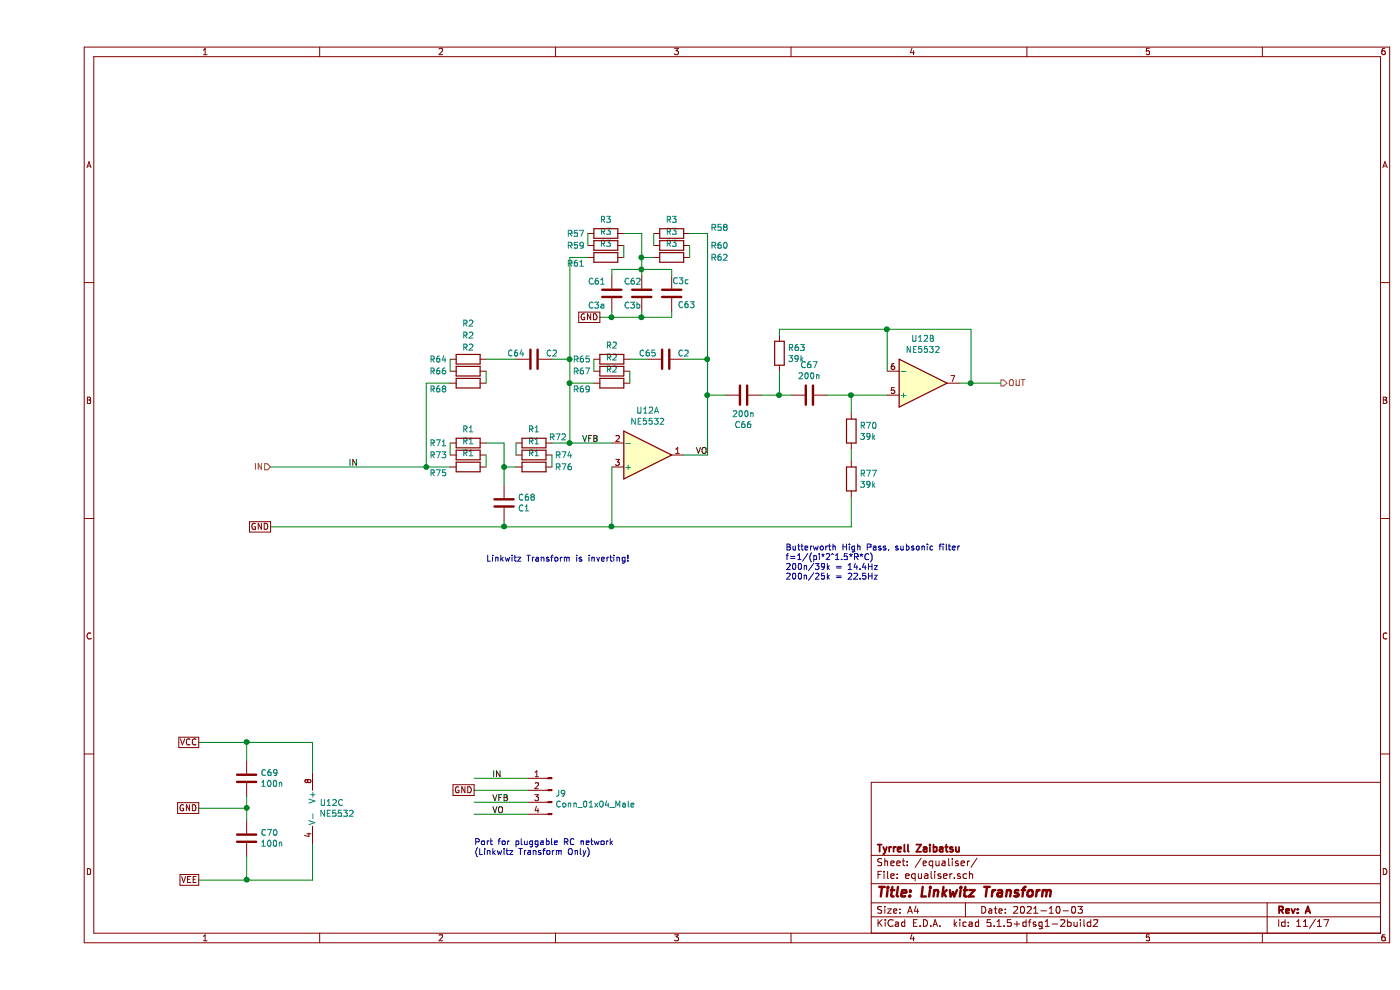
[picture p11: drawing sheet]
EESchema Schematic File Version 4
EELAYER 30 0
EELAYER END
$Descr A4 11693 8268
encoding utf-8
Sheet 11 17
Title "Linkwitz Transform"
Date "2021-10-03"
Rev "A"
Comp "Tyrrell Zaibatsu"
Comment1 ""
Comment2 ""
Comment3 ""
Comment4 ""
$EndDescr
Text HLabel 1950 3900 0    50   Input ~ 0
IN
$Comp
L Amplifier_Operational:NE5532 U?
U 3 1
P 2400 6750
AR Path="/618769AF" Ref="U?"  Part="3" 
AR Path="/6157B871/618769AF" Ref="U?"  Part="3" 
AR Path="/615E7263/618769AF" Ref="U?"  Part="3" 
AR Path="/615961F5/618769AF" Ref="U?"  Part="3" 
AR Path="/61596D2E/618769AF" Ref="U?"  Part="3" 
AR Path="/61597705/618769AF" Ref="U?"  Part="3" 
AR Path="/615C4B58/618769AF" Ref="U?"  Part="3" 
AR Path="/616914EE/618769AF" Ref="U12"  Part="3" 
F 0 "U12" H 2358 6796 50  0000 L CNN
F 1 "NE5532" H 2358 6705 50  0000 L CNN
F 2 "Housings_DIP:DIP-8_W7.62mm_Socket" H 2400 6750 50  0001 C CNN
F 3 "http://www.ti.com/lit/ds/symlink/ne5532.pdf" H 2400 6750 50  0001 C CNN
	3    2400 6750
	1    0    0    -1  
$EndComp
$Comp
L Device:C C?
U 1 1
P 1750 7000
AR Path="/6157B871/618769B5" Ref="C?"  Part="1" 
AR Path="/615E7263/618769B5" Ref="C?"  Part="1" 
AR Path="/615961F5/618769B5" Ref="C?"  Part="1" 
AR Path="/61596D2E/618769B5" Ref="C?"  Part="1" 
AR Path="/61597705/618769B5" Ref="C?"  Part="1" 
AR Path="/615C4B58/618769B5" Ref="C?"  Part="1" 
AR Path="/616914EE/618769B5" Ref="C70"  Part="1" 
F 0 "C70" H 1865 7046 50  0000 L CNN
F 1 "100n" H 1865 6955 50  0000 L CNN
F 2 "Capacitors_SMD:C_0805" H 1788 6850 50  0001 C CNN
F 3 "~" H 1750 7000 50  0001 C CNN
	1    1750 7000
	1    0    0    -1  
$EndComp
$Comp
L Device:C C?
U 1 1
P 1750 6500
AR Path="/6157B871/618769BB" Ref="C?"  Part="1" 
AR Path="/615E7263/618769BB" Ref="C?"  Part="1" 
AR Path="/615961F5/618769BB" Ref="C?"  Part="1" 
AR Path="/61596D2E/618769BB" Ref="C?"  Part="1" 
AR Path="/61597705/618769BB" Ref="C?"  Part="1" 
AR Path="/615C4B58/618769BB" Ref="C?"  Part="1" 
AR Path="/616914EE/618769BB" Ref="C69"  Part="1" 
F 0 "C69" H 1865 6546 50  0000 L CNN
F 1 "100n" H 1865 6455 50  0000 L CNN
F 2 "Capacitors_SMD:C_0805" H 1788 6350 50  0001 C CNN
F 3 "~" H 1750 6500 50  0001 C CNN
	1    1750 6500
	1    0    0    -1  
$EndComp
Wire Wire Line
	1750 6650 1750 6750
Wire Wire Line
	1350 6750 1750 6750
Connection ~ 1750 6750
Wire Wire Line
	1750 6750 1750 6850
Text GLabel 1350 6750 0    50   UnSpc ~ 0
GND
Text GLabel 1350 6200 0    50   UnSpc ~ 0
VCC
Text GLabel 1350 7350 0    50   UnSpc ~ 0
VEE
Wire Wire Line
	1350 6200 1750 6200
Wire Wire Line
	1750 6200 1750 6350
Wire Wire Line
	1350 7350 1750 7350
Wire Wire Line
	1750 7350 1750 7150
Wire Wire Line
	1750 6200 2300 6200
Wire Wire Line
	2300 6200 2300 6450
Connection ~ 1750 6200
Wire Wire Line
	1750 7350 2300 7350
Wire Wire Line
	2300 7050 2300 7350
Connection ~ 1750 7350
$Comp
L Amplifier_Operational:NE5532 U12
U 2 1
P 7400 3200
F 0 "U12" H 7400 2833 50  0000 C CNN
F 1 "NE5532" H 7400 2924 50  0000 C CNN
F 2 "" H 7400 3200 50  0001 C CNN
F 3 "http://www.ti.com/lit/ds/symlink/ne5532.pdf" H 7400 3200 50  0001 C CNN
	2    7400 3200
	1    0    0    1   
$EndComp
Text GLabel 1950 4400 0    50   UnSpc ~ 0
GND
$Comp
L Device:R R68
U 1 1
P 3600 3200
F 0 "R68" V 3650 2950 50  0000 C CNN
F 1 "R2" V 3300 3200 50  0000 C CNN
F 2 "Resistors_SMD:R_0805" V 3530 3200 50  0001 C CNN
F 3 "~" H 3600 3200 50  0001 C CNN
	1    3600 3200
	0    1    1    0   
$EndComp
$Comp
L Device:R R66
U 1 1
P 3600 3100
F 0 "R66" V 3600 2850 50  0000 C CNN
F 1 "R2" V 3300 3100 50  0000 C CNN
F 2 "Resistors_SMD:R_0805" V 3530 3100 50  0001 C CNN
F 3 "~" H 3600 3100 50  0001 C CNN
	1    3600 3100
	0    1    1    0   
$EndComp
$Comp
L Device:R R64
U 1 1
P 3600 3000
F 0 "R64" V 3600 2750 50  0000 C CNN
F 1 "R2" V 3300 3000 50  0000 C CNN
F 2 "Resistors_SMD:R_0805" V 3530 3000 50  0001 C CNN
F 3 "~" H 3600 3000 50  0001 C CNN
	1    3600 3000
	0    1    1    0   
$EndComp
Wire Wire Line
	3750 3200 3750 3100
Wire Wire Line
	3450 3100 3450 3000
$Comp
L Device:R R69
U 1 1
P 4800 3200
F 0 "R69" V 4850 2950 50  0000 C CNN
F 1 "R2" V 4684 3200 50  0000 C CNN
F 2 "Resistors_SMD:R_0805" V 4730 3200 50  0001 C CNN
F 3 "~" H 4800 3200 50  0001 C CNN
	1    4800 3200
	0    1    1    0   
$EndComp
$Comp
L Device:R R67
U 1 1
P 4800 3100
F 0 "R67" V 4800 2850 50  0000 C CNN
F 1 "R2" V 4684 3100 50  0000 C CNN
F 2 "Resistors_SMD:R_0805" V 4730 3100 50  0001 C CNN
F 3 "~" H 4800 3100 50  0001 C CNN
	1    4800 3100
	0    1    1    0   
$EndComp
$Comp
L Device:R R65
U 1 1
P 4800 3000
F 0 "R65" V 4800 2750 50  0000 C CNN
F 1 "R2" V 4684 3000 50  0000 C CNN
F 2 "Resistors_SMD:R_0805" V 4730 3000 50  0001 C CNN
F 3 "~" H 4800 3000 50  0001 C CNN
	1    4800 3000
	0    1    1    0   
$EndComp
Wire Wire Line
	4950 3200 4950 3100
Wire Wire Line
	4650 3100 4650 3000
$Comp
L Device:R R75
U 1 1
P 3600 3900
F 0 "R75" V 3650 3650 50  0000 C CNN
F 1 "R1" V 3484 3900 50  0000 C CNN
F 2 "Resistors_SMD:R_0805" V 3530 3900 50  0001 C CNN
F 3 "~" H 3600 3900 50  0001 C CNN
	1    3600 3900
	0    1    1    0   
$EndComp
$Comp
L Device:R R73
U 1 1
P 3600 3800
F 0 "R73" V 3600 3550 50  0000 C CNN
F 1 "R1" V 3484 3800 50  0000 C CNN
F 2 "Resistors_SMD:R_0805" V 3530 3800 50  0001 C CNN
F 3 "~" H 3600 3800 50  0001 C CNN
	1    3600 3800
	0    1    1    0   
$EndComp
$Comp
L Device:R R71
U 1 1
P 3600 3700
F 0 "R71" V 3600 3450 50  0000 C CNN
F 1 "R1" V 3484 3700 50  0000 C CNN
F 2 "Resistors_SMD:R_0805" V 3530 3700 50  0001 C CNN
F 3 "~" H 3600 3700 50  0001 C CNN
	1    3600 3700
	0    1    1    0   
$EndComp
Wire Wire Line
	3750 3900 3750 3800
Wire Wire Line
	3450 3800 3450 3700
$Comp
L Device:R R76
U 1 1
P 4150 3900
F 0 "R76" V 4150 4150 50  0000 C CNN
F 1 "R1" V 4034 3900 50  0000 C CNN
F 2 "Resistors_SMD:R_0805" V 4080 3900 50  0001 C CNN
F 3 "~" H 4150 3900 50  0001 C CNN
	1    4150 3900
	0    1    1    0   
$EndComp
$Comp
L Device:R R74
U 1 1
P 4150 3800
F 0 "R74" V 4150 4050 50  0000 C CNN
F 1 "R1" V 4034 3800 50  0000 C CNN
F 2 "Resistors_SMD:R_0805" V 4080 3800 50  0001 C CNN
F 3 "~" H 4150 3800 50  0001 C CNN
	1    4150 3800
	0    1    1    0   
$EndComp
$Comp
L Device:R R72
U 1 1
P 4150 3700
F 0 "R72" V 4100 3900 50  0000 C CNN
F 1 "R1" V 4034 3700 50  0000 C CNN
F 2 "Resistors_SMD:R_0805" V 4080 3700 50  0001 C CNN
F 3 "~" H 4150 3700 50  0001 C CNN
	1    4150 3700
	0    1    1    0   
$EndComp
Wire Wire Line
	4300 3900 4300 3800
Wire Wire Line
	4000 3800 4000 3700
Wire Wire Line
	4300 3700 4450 3700
Wire Wire Line
	4000 3900 3900 3900
Wire Wire Line
	3900 3900 3900 3700
Wire Wire Line
	3900 3700 3750 3700
Connection ~ 3900 3900
Wire Wire Line
	3250 3900 3450 3900
Wire Wire Line
	3250 3200 3450 3200
Wire Wire Line
	4450 3200 4450 3700
$Comp
L Device:C C68
U 1 1
P 3900 4200
F 0 "C68" H 4015 4246 50  0000 L CNN
F 1 "C1" H 4015 4155 50  0000 L CNN
F 2 "power:C_Rect_L19.0mm_W11.0mm_combo" H 3938 4050 50  0001 C CNN
F 3 "~" H 3900 4200 50  0001 C CNN
	1    3900 4200
	1    0    0    -1  
$EndComp
Wire Wire Line
	3900 4350 3900 4400
Connection ~ 3900 4400
Wire Wire Line
	4800 3900 4800 4400
Wire Wire Line
	4450 3700 4800 3700
Connection ~ 4450 3700
Connection ~ 4450 3200
Wire Wire Line
	5600 3800 5400 3800
$Comp
L Device:R R61
U 1 1
P 4750 2150
F 0 "R61" V 4800 1900 50  0000 C CNN
F 1 "R3" V 4634 2150 50  0000 C CNN
F 2 "Resistors_SMD:R_0805" V 4680 2150 50  0001 C CNN
F 3 "~" H 4750 2150 50  0001 C CNN
	1    4750 2150
	0    1    1    0   
$EndComp
$Comp
L Device:R R59
U 1 1
P 4750 2050
F 0 "R59" V 4750 1800 50  0000 C CNN
F 1 "R3" V 4634 2050 50  0000 C CNN
F 2 "Resistors_SMD:R_0805" V 4680 2050 50  0001 C CNN
F 3 "~" H 4750 2050 50  0001 C CNN
	1    4750 2050
	0    1    1    0   
$EndComp
$Comp
L Device:R R57
U 1 1
P 4750 1950
F 0 "R57" V 4750 1700 50  0000 C CNN
F 1 "R3" V 4634 1950 50  0000 C CNN
F 2 "Resistors_SMD:R_0805" V 4680 1950 50  0001 C CNN
F 3 "~" H 4750 1950 50  0001 C CNN
	1    4750 1950
	0    1    1    0   
$EndComp
Wire Wire Line
	4900 2150 4900 2050
Wire Wire Line
	4600 2050 4600 1950
$Comp
L Device:R R62
U 1 1
P 5300 2150
F 0 "R62" V 5300 2550 50  0000 C CNN
F 1 "R3" V 5184 2150 50  0000 C CNN
F 2 "Resistors_SMD:R_0805" V 5230 2150 50  0001 C CNN
F 3 "~" H 5300 2150 50  0001 C CNN
	1    5300 2150
	0    1    1    0   
$EndComp
$Comp
L Device:R R60
U 1 1
P 5300 2050
F 0 "R60" V 5300 2450 50  0000 C CNN
F 1 "R3" V 5184 2050 50  0000 C CNN
F 2 "Resistors_SMD:R_0805" V 5230 2050 50  0001 C CNN
F 3 "~" H 5300 2050 50  0001 C CNN
	1    5300 2050
	0    1    1    0   
$EndComp
$Comp
L Device:R R58
U 1 1
P 5300 1950
F 0 "R58" V 5250 2350 50  0000 C CNN
F 1 "R3" V 5184 1950 50  0000 C CNN
F 2 "Resistors_SMD:R_0805" V 5230 1950 50  0001 C CNN
F 3 "~" H 5300 1950 50  0001 C CNN
	1    5300 1950
	0    1    1    0   
$EndComp
Wire Wire Line
	5450 2150 5450 2050
Wire Wire Line
	5150 2050 5150 1950
Wire Wire Line
	5450 1950 5600 1950
Wire Wire Line
	5150 2150 5050 2150
Wire Wire Line
	5050 2150 5050 1950
Wire Wire Line
	5050 1950 4900 1950
Wire Wire Line
	5050 2150 5050 2250
Connection ~ 5050 2150
$Comp
L Device:C C61
U 1 1
P 4800 2450
F 0 "C61" H 4600 2550 50  0000 L CNN
F 1 "C3a" H 4600 2350 50  0000 L CNN
F 2 "power:C_Rect_L19.0mm_W11.0mm_combo" H 4838 2300 50  0001 C CNN
F 3 "~" H 4800 2450 50  0001 C CNN
	1    4800 2450
	1    0    0    -1  
$EndComp
Wire Wire Line
	4800 2300 4800 2250
Wire Wire Line
	4800 2250 5050 2250
Connection ~ 5050 2250
Wire Wire Line
	5050 2250 5050 2300
Wire Wire Line
	5050 2250 5300 2250
Wire Wire Line
	5300 2250 5300 2300
Wire Wire Line
	5300 2600 5300 2650
Wire Wire Line
	5300 2650 5050 2650
Wire Wire Line
	4800 2650 4800 2600
Wire Wire Line
	5050 2600 5050 2650
Connection ~ 5050 2650
Wire Wire Line
	5050 2650 4800 2650
Wire Wire Line
	4450 3200 4450 3000
Wire Wire Line
	4450 2150 4600 2150
Text GLabel 4700 2650 0    50   UnSpc ~ 0
GND
Wire Wire Line
	4700 2650 4800 2650
Connection ~ 4800 2650
Wire Wire Line
	4450 3200 4650 3200
$Comp
L Device:C C65
U 1 1
P 5250 3000
F 0 "C65" V 5200 2850 50  0000 C CNN
F 1 "C2" V 5200 3150 50  0000 C CNN
F 2 "power:C_Rect_L7.0mm_W4.5mm_P5_1210_combo" H 5288 2850 50  0001 C CNN
F 3 "~" H 5250 3000 50  0001 C CNN
	1    5250 3000
	0    1    1    0   
$EndComp
$Comp
L Device:C C62
U 1 1
P 5050 2450
F 0 "C62" H 4900 2550 50  0000 L CNN
F 1 "C3b" H 4900 2350 50  0000 L CNN
F 2 "power:C_Rect_L7.0mm_W4.5mm_P5_1210_combo" H 5088 2300 50  0001 C CNN
F 3 "~" H 5050 2450 50  0001 C CNN
	1    5050 2450
	1    0    0    -1  
$EndComp
$Comp
L Device:C C63
U 1 1
P 5300 2450
F 0 "C63" H 5100 2550 50  0000 L CNN
F 1 "C3c" H 5150 2350 50  0000 L CNN
F 2 "power:C_Rect_L7.0mm_W4.5mm_P5_1210_combo" H 5338 2300 50  0001 C CNN
F 3 "~" H 5300 2450 50  0001 C CNN
	1    5300 2450
	-1   0    0    1   
$EndComp
Wire Wire Line
	3900 4400 4800 4400
Wire Wire Line
	3900 3900 3900 4050
$Comp
L Device:C C64
U 1 1
P 4150 3000
F 0 "C64" V 4100 2850 50  0000 C CNN
F 1 "C2" V 4100 3150 50  0000 C CNN
F 2 "power:C_Rect_L7.0mm_W4.5mm_P5_1210_combo" H 4188 2850 50  0001 C CNN
F 3 "~" H 4150 3000 50  0001 C CNN
	1    4150 3000
	0    1    1    0   
$EndComp
Wire Wire Line
	3750 3000 4000 3000
Wire Wire Line
	4950 3000 5100 3000
Wire Wire Line
	5400 3000 5600 3000
Connection ~ 5600 3000
Wire Wire Line
	4300 3000 4450 3000
Connection ~ 4450 3000
Wire Wire Line
	4450 3000 4450 2150
Wire Wire Line
	1950 4400 3900 4400
Wire Wire Line
	3250 3200 3250 3900
Connection ~ 3250 3900
Wire Wire Line
	5600 1950 5600 3000
Wire Wire Line
	5600 3000 5600 3300
Text HLabel 8050 3200 2    50   Output ~ 0
OUT
Wire Wire Line
	1950 3900 3250 3900
Text Notes 3750 4700 0    50   ~ 0
Linkwitz Transform is inverting!
Connection ~ 7100 2750
Wire Wire Line
	6200 2750 7100 2750
Wire Wire Line
	7100 2750 7100 3100
Wire Wire Line
	6200 2750 6200 2800
Wire Wire Line
	6800 3750 6800 3850
Wire Wire Line
	6800 3300 7100 3300
Connection ~ 6800 3300
Wire Wire Line
	6800 3300 6800 3450
Wire Wire Line
	6600 3300 6800 3300
Wire Wire Line
	6200 3300 6300 3300
Connection ~ 6200 3300
Wire Wire Line
	6200 3100 6200 3300
Wire Wire Line
	6050 3300 6200 3300
$Comp
L Device:R R?
U 1 1
P 6800 4000
AR Path="/6157B871/61F41EEB" Ref="R?"  Part="1" 
AR Path="/615961F1/61F41EEB" Ref="R?"  Part="1" 
AR Path="/61596D2A/61F41EEB" Ref="R?"  Part="1" 
AR Path="/61597701/61F41EEB" Ref="R?"  Part="1" 
AR Path="/615C4B54/61F41EEB" Ref="R?"  Part="1" 
AR Path="/616914EE/61F41EEB" Ref="R77"  Part="1" 
F 0 "R77" H 6870 4046 50  0000 L CNN
F 1 "39k" H 6870 3955 50  0000 L CNN
F 2 "Resistors_SMD:R_0805" V 6730 4000 50  0001 C CNN
F 3 "~" H 6800 4000 50  0001 C CNN
	1    6800 4000
	1    0    0    -1  
$EndComp
$Comp
L Device:R R?
U 1 1
P 6800 3600
AR Path="/6157B871/61F41EF1" Ref="R?"  Part="1" 
AR Path="/615961F1/61F41EF1" Ref="R?"  Part="1" 
AR Path="/61596D2A/61F41EF1" Ref="R?"  Part="1" 
AR Path="/61597701/61F41EF1" Ref="R?"  Part="1" 
AR Path="/615C4B54/61F41EF1" Ref="R?"  Part="1" 
AR Path="/616914EE/61F41EF1" Ref="R70"  Part="1" 
F 0 "R70" H 6870 3646 50  0000 L CNN
F 1 "39k" H 6870 3555 50  0000 L CNN
F 2 "Resistors_SMD:R_0805" V 6730 3600 50  0001 C CNN
F 3 "~" H 6800 3600 50  0001 C CNN
	1    6800 3600
	1    0    0    -1  
$EndComp
$Comp
L Device:R R?
U 1 1
P 6200 2950
AR Path="/6157B871/61F41EF7" Ref="R?"  Part="1" 
AR Path="/615961F1/61F41EF7" Ref="R?"  Part="1" 
AR Path="/61596D2A/61F41EF7" Ref="R?"  Part="1" 
AR Path="/61597701/61F41EF7" Ref="R?"  Part="1" 
AR Path="/615C4B54/61F41EF7" Ref="R?"  Part="1" 
AR Path="/616914EE/61F41EF7" Ref="R63"  Part="1" 
F 0 "R63" H 6270 2996 50  0000 L CNN
F 1 "39k" H 6270 2905 50  0000 L CNN
F 2 "Resistors_SMD:R_0805" V 6130 2950 50  0001 C CNN
F 3 "~" H 6200 2950 50  0001 C CNN
	1    6200 2950
	1    0    0    -1  
$EndComp
$Comp
L Device:C C?
U 1 1
P 5900 3300
AR Path="/6157B871/61F41F03" Ref="C?"  Part="1" 
AR Path="/615961F1/61F41F03" Ref="C?"  Part="1" 
AR Path="/61596D2A/61F41F03" Ref="C?"  Part="1" 
AR Path="/61597701/61F41F03" Ref="C?"  Part="1" 
AR Path="/615C4B54/61F41F03" Ref="C?"  Part="1" 
AR Path="/616914EE/61F41F03" Ref="C66"  Part="1" 
F 0 "C66" V 5648 3300 50  0000 C CNN
F 1 "200n" V 5739 3300 50  0000 C CNN
F 2 "power:C_Rect_L19.0mm_W11.0mm_combo" H 5938 3150 50  0001 C CNN
F 3 "~" H 5900 3300 50  0001 C CNN
	1    5900 3300
	0    -1   -1   0   
$EndComp
$Comp
L Amplifier_Operational:NE5532 U?
U 1 1
P 5100 3800
AR Path="/61F41F09" Ref="U?"  Part="1" 
AR Path="/6157B871/61F41F09" Ref="U?"  Part="1" 
AR Path="/615961F1/61F41F09" Ref="U?"  Part="1" 
AR Path="/61596D2A/61F41F09" Ref="U?"  Part="1" 
AR Path="/61597701/61F41F09" Ref="U?"  Part="1" 
AR Path="/615C4B54/61F41F09" Ref="U?"  Part="1" 
AR Path="/616914EE/61F41F09" Ref="U12"  Part="1" 
F 0 "U12" H 5100 3433 50  0000 C CNN
F 1 "NE5532" H 5100 3524 50  0000 C CNN
F 2 "Housings_DIP:DIP-8_W7.62mm_Socket" H 5100 3800 50  0001 C CNN
F 3 "http://www.ti.com/lit/ds/symlink/ne5532.pdf" H 5100 3800 50  0001 C CNN
	1    5100 3800
	1    0    0    1   
$EndComp
Wire Wire Line
	7700 3200 7800 3200
Wire Wire Line
	6800 4150 6800 4400
Wire Wire Line
	7800 2750 7800 3200
Wire Wire Line
	7100 2750 7800 2750
Wire Wire Line
	4800 4400 6800 4400
Connection ~ 4800 4400
Wire Wire Line
	5600 3300 5750 3300
Connection ~ 5600 3300
Wire Wire Line
	5600 3300 5600 3800
Wire Wire Line
	7800 3200 8050 3200
Connection ~ 7800 3200
Text Notes 6250 4850 0    50   ~ 0
Butterworth High Pass, subsonic filter\nf=1/(pi*2^1.5*R*C)\n200n/39k = 14.4Hz\n200n/25k = 22.5Hz
$Comp
L Device:C C?
U 1 1
P 6450 3300
AR Path="/6157B871/61F5B11B" Ref="C?"  Part="1" 
AR Path="/615961F1/61F5B11B" Ref="C?"  Part="1" 
AR Path="/61596D2A/61F5B11B" Ref="C?"  Part="1" 
AR Path="/61597701/61F5B11B" Ref="C?"  Part="1" 
AR Path="/615C4B54/61F5B11B" Ref="C?"  Part="1" 
AR Path="/616914EE/61F5B11B" Ref="C67"  Part="1" 
F 0 "C67" V 6198 3300 50  0000 C CNN
F 1 "200n" V 6289 3300 50  0000 C CNN
F 2 "power:C_Rect_L19.0mm_W11.0mm_combo" H 6488 3150 50  0001 C CNN
F 3 "~" H 6450 3300 50  0001 C CNN
	1    6450 3300
	0    1    1    0   
$EndComp
Text Label 2600 3900 0    50   ~ 0
IN
Text Label 4550 3700 0    50   ~ 0
VFB
Text Label 5500 3800 0    50   ~ 0
VO
$Comp
L Connector:Conn_01x04_Male J9
U 1 1
P 4300 6600
F 0 "J9" H 4272 6574 50  0000 R CNN
F 1 "Conn_01x04_Male" H 4272 6483 50  0000 R CNN
F 2 "Pin_Headers:Pin_Header_Straight_1x04_Pitch2.54mm" H 4300 6600 50  0001 C CNN
F 3 "~" H 4300 6600 50  0001 C CNN
	1    4300 6600
	-1   0    0    -1  
$EndComp
Wire Wire Line
	4100 6500 3650 6500
Wire Wire Line
	4100 6600 3650 6600
Wire Wire Line
	4100 6700 3650 6700
Wire Wire Line
	4100 6800 3650 6800
Text GLabel 3650 6600 0    50   UnSpc ~ 0
GND
Text Label 3800 6500 0    50   ~ 0
IN
Text Label 3800 6700 0    50   ~ 0
VFB
Text Label 3800 6800 0    50   ~ 0
VO
Text Notes 3650 7150 0    50   ~ 0
Port for pluggable RC network\n(Linkwitz Transform Only)
$EndSCHEMATC
